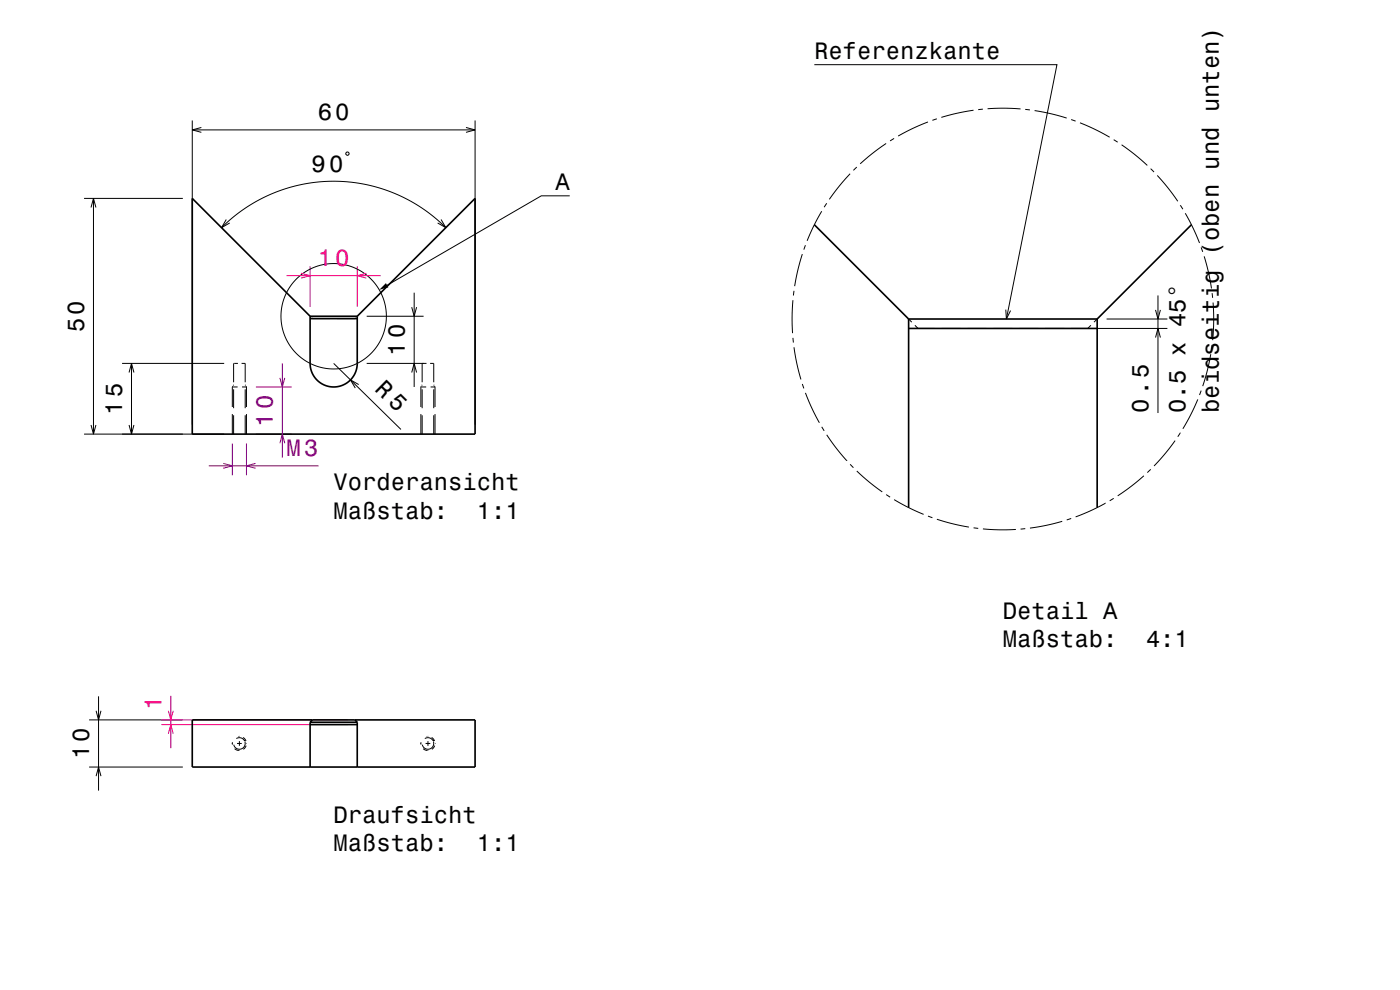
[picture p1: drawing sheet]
<svg xmlns="http://www.w3.org/2000/svg" width="297mm" height="210mm" viewBox="0 0 297 210" stroke-linecap="round" stroke-linejoin="round" font-family="sans-serif">
<g fill="none" stroke="#000" stroke-width=".21">
<path d="M172.8 13.7h51.4l-10.7 54M40.8 25.6v64.5M40.8 27.6h60M42.7 27l-1.9 .6 1.9 .5M73.4 32.5l.4-.3 .3 .5-.5 .2zM98.9 27l1.9 .6-1.9 .5M100.8 25.6v64.5M180.3 36.9l-2.3 2.6-2.1 2.8M181.8 35.4l-.8 .7M188 30.4l-2.7 1.9-2.8 2.5M189.7 29.4l-.9 .5M196.9 25.9l-3.5 1.4-2.9 1.6"/>
<path d="M198.7 25.2l-.9 .3M206.5 23.4l-3.7 .7-3.1 .8M208.5 23.2l-1 .1M209.5 23.1l3.8-.1 3.2 .1M217.5 23.2l1 .1M219.5 23.5l3.7 .7 3.1 .8M227.2 25.4l1 .3M229.1 26l3 1.3 3.3 1.8M236.3 29.6l.8 .6M237.9 30.7l2.8 2.1 2.7 2.3M244.1 35.8l.7 .7M245.5 37.2l2.3 2.7 2.1 2.8"/>
<path d="M17.8 42.1h21M19.3 44l.5-1.9 .5 1.9M19.8 42.1v50M47 48.3l2.3-2.1 2.8-2.1 2.6-1.5 2.9-1.5 3-1.1 3.4-.9 3.2-.5 3.5-.2 3 .2 3.7 .5 3.2 .8 3 1.1 3 1.4 3 1.8 2.6 1.9 2.4 2.2M48 46.6l-1 1.7 1.7-1M93.6 46.6l1 1.7-1.8-1M120.9 41.5h-6.1l-32.7 19M170.2 53.9l-.9 3.1-.7 3.7M170.9 52l-.4 1M174.3 44.8l-1.7 3.1-1.4 3.2M175.4 43.1l-.6 .9M250.4 43.5l.5 .9"/>
<path d="M251.4 45.2l1.8 3.4 1.3 2.9M254.8 52.5l.3 .9M255.5 54.4l.9 3.6 .6 3.2M25.9 77.1h21.7M27.4 79l.5-1.9 .5 1.9M27.9 77.1v15M50.5 77.1h-.9v4M51.2 77.1h.8v4M65.8 67.1l.2 .2M66.1 67.4l.2 .2h3.7M70.8 77.1l14.3 14M75.5 67.4l-.2 .2h-3.8"/>
<path d="M75.8 67.1l-.2 .2M77.8 77.1h12.7M77.8 67.1h12.1M87.3 79l.6-1.9 .5 1.9M87.3 65.2l.6 1.9 .5-1.9M87.9 62.1v20M89.6 77.1v4M91.2 77.1h.8v4M168.2 63.7l-.2 3.7 .1 3.3M168.2 71.7l.1 1M168.4 61.7l-.1 1M168.4 73.7l.6 3.2 .9 3.6"/>
<path d="M192.8 67.7l.6 .6M194.1 69l.7 .7h3.5M199.8 69.7h4M205.3 69.7h4M210.8 69.7h4M213.4 65.7l.1 2 .9-1.8M216.3 69.7h4M221.8 69.7h4M231.4 69l-.6 .7h-3.5M232.8 69.7h14.9M232.8 67.7l-.7 .6M234.8 67.7h12.9"/>
<path d="M245.1 71.6l.6-1.9 .5 1.9M245.1 65.7l.6 2 .5-2M245.7 62.7v24.9M256.9 75.1l-.8 3.5-.9 3.3M257.1 62.2l.2 1M257.1 73.1l-.1 1M257.3 64.2l.2 3.7-.2 4.3M17.8 92.1h29.8M19.3 90.2l.5 1.9 .5-1.9M27.4 90.2l.5 1.9 .5-1.9M49.3 82.1h.1M49.3 82.1v4.2"/>
<path d="M49.3 87.8v4.3M49.4 81.9l-.1 .2M49.4 82.1h1M49.6 82.6v4M49.6 88.1v4M49.6 81.6l-.1 .2M51.3 82.1h1M52 82.6v4M52 88.1v4M52 81.6l.1 .2M52.2 81.9l.1 .2M52.3 82.1v4.2"/>
<path d="M52.3 87.8v4.3M76.1 81.6l-1.7-1 1 1.7M89.3 82.1h.1M89.3 82.1v4.2M89.3 87.8v4.3M89.4 81.9l-.1 .2M89.4 82.1h1M89.6 82.6v4M89.6 88.1v4M89.6 81.6l-.1 .2M91.3 82.1h1M92 82.6v4"/>
<path d="M92 88.1v4M92 81.6l.1 .2M92.2 81.9l.1 .2M92.3 82.1v4.2M92.3 87.8v4.3M170.2 81.4l.3 1M170.9 83.3l1.1 2.8 1.8 3.6M174.3 90.5l.5 .9M175.4 92.2l2 2.9 2.3 2.7M180.4 98.5l.6 .7M181.8 99.9l2.6 2.3 2.8 2.1M244.1 99.6l-.7 .6"/>
<path d="M249.3 93.5l-2 2.6-2.5 2.7M250.4 91.8l-.5 .8M254.1 84.7l-1.5 3.2-1.7 3.1M254.8 82.9l-.3 .9M188 104.9l.8 .6M189.7 106l3 1.7 3.2 1.4M196.9 109.5l.9 .3M198.8 110.1l3.6 1.1 3.1 .6M206.5 112l1 .1M208.5 112.2l3.5 .2 3.5-.1M217.5 112.1l-1 .1M225.3 110.6l-3.4 .8-3.4 .6"/>
<path d="M227.2 110l-.9 .3M234.5 106.7l-3.3 1.7-3 1.2M236.3 105.7l-.9 .5M242.7 100.9l-2.7 2.3-2.9 2M18.9 152.7h19.9M20.4 150.8l.5 1.9 .5-1.9M20.9 147.7v20M49.2 157.7h.1M49.3 157.4v.5M49.8 158.8l.9 .4M50.1 156.7a1.22 1.22 0 0 1 1.8 .4M50.3 157.7h1"/>
<path d="M50.6 156.2h-.1M50.8 156.1v.1M50.8 157.2v1M50.8 159.2v.1M51.6 156.4l.6 .8M51.9 157.1h.1M51.9 157.3a1.23 1.23 0 0 1-.8 1.6 1.23 1.23 0 0 1-1.5-.9M52.2 158.2l-.6 .8M52.3 157.7h.1M89.2 157.7h.1M89.3 157.4v.5M89.8 158.8l.9 .4"/>
<path d="M90.1 156.7a1.23 1.23 0 0 1 1.8 .4M90.3 157.7h1M90.6 156.2h-.1M90.8 156.1v.1M90.8 157.2v1M90.8 159.2v.1M91.6 156.4l.6 .8M91.9 157.1h.1M91.9 157.3a1.23 1.23 0 0 1-.8 1.6 1.23 1.23 0 0 1-1.5-.9M92.2 158.2l-.6 .8M92.3 157.7h.1M18.9 162.7h19.9"/>
<path d="M20.4 164.6l.5-1.9 .5 1.9"/>
<circle cx="70.8" cy="67.1" r="11.2"/>
</g>
<path d="M60.8 58.5h20M63.9 58l1.9 .5-1.9 .5M65.8 56.5v8.6M75.8 56.5v8.6M77.7 58l-1.9 .5 1.9 .5M34.2 153.7h39.6M34.2 152.7h39.6M35.7 150.8l.5 1.9 .5-1.9M35.7 155.6l.5-1.9 .5 1.9M36.2 147.6v11.1" fill="none" stroke="#ff0080" stroke-width=".21"/>
<path d="M59.9 77.1v20M44.3 98.8h23.3M47.4 98.3l1.9 .5-1.9 .5M49.3 94.1v6.7M52.3 94.1v6.7M54.2 98.3l-1.9 .5 1.9 .5M54.3 92.1h7.6M54.3 82.1h7.6M59.4 94l.5-1.9 .5 1.9M59.4 80.2l.5 1.9 .5-1.9" fill="none" stroke="#800080" stroke-width=".21"/>
<g fill="none" stroke="#000" stroke-width=".35">
<path d="M172.8 47.7l20 20M252.8 47.7l-20 20M65.8 67.1v10a5 5 0 0 0 5 5 5 5 0 0 0 5-5v-10M65.8 67.1l-25-25v50h60v-50l-25 25M65.8 67.6h10M65.8 67.1h10M192.8 67.7v40M192.8 69.7h40M192.8 67.7h40M232.8 67.7v40M40.8 152.7h60v10h-60zM65.8 153.2v9.5"/>
<path d="M65.8 153.7h10M65.8 153.2h10M66.3 152.7l-.5 .5M75.3 152.7l.5 .5M75.8 153.2v9.5"/>
</g>
<path d="M81.9 60.1l.5 .9-1.9 .5z" fill-rule="evenodd" fill="#000"/>
<g font-size="5">
<text x="172.8" y="12.5">Referenzkante</text>
<text x="67.4" y="25.6">60</text>
<text x="66.1" y="36.4">90</text>
<text x="117.8" y="40.3">A</text>
<text x="17.8" y="70.5" transform="rotate(-90 17.8 70.5)">50</text>
<text x="85.9" y="75.5" transform="rotate(-90 85.9 75.5)">10</text>
<text x="79.3" y="82.7" transform="rotate(45 79.3 82.7)">R 5</text>
<text x="25.9" y="88" transform="rotate(-90 25.9 88)">15</text>
<text x="243.7" y="87.6" transform="rotate(-90 243.7 87.6)">0.5</text>
<text x="251.5" y="87.6" transform="rotate(-90 251.5 87.6)">0.5 x 45°</text>
<text x="258.6" y="87.6" transform="rotate(-90 258.6 87.6)">beidseitig (oben und unten)</text>
<text x="70.8" y="103.9">Vorderansicht</text>
<text x="70.8" y="110">Maßstab:</text>
<text x="101.1" y="110">1:1</text>
<text x="212.8" y="131.3">Detail A</text>
<text x="212.8" y="137.3">Maßstab:</text>
<text x="243.1" y="137.3">4:1</text>
<text x="18.9" y="161.1" transform="rotate(-90 18.9 161.1)">10</text>
<text x="70.8" y="174.6">Draufsicht</text>
<text x="70.8" y="180.6">Maßstab:</text>
<text x="101.1" y="180.6">1:1</text>
</g>
<g font-size="5" fill="#ff0080">
<text x="67.4" y="56.5">10</text>
<text x="34.2" y="150.6" transform="rotate(-90 34.2 150.6)">1</text>
</g>
<g font-size="5" fill="#800080">
<text x="57.9" y="90.5" transform="rotate(-90 57.9 90.5)">10</text>
<text x="60.8" y="96.8">M3</text>
</g>
</svg>
